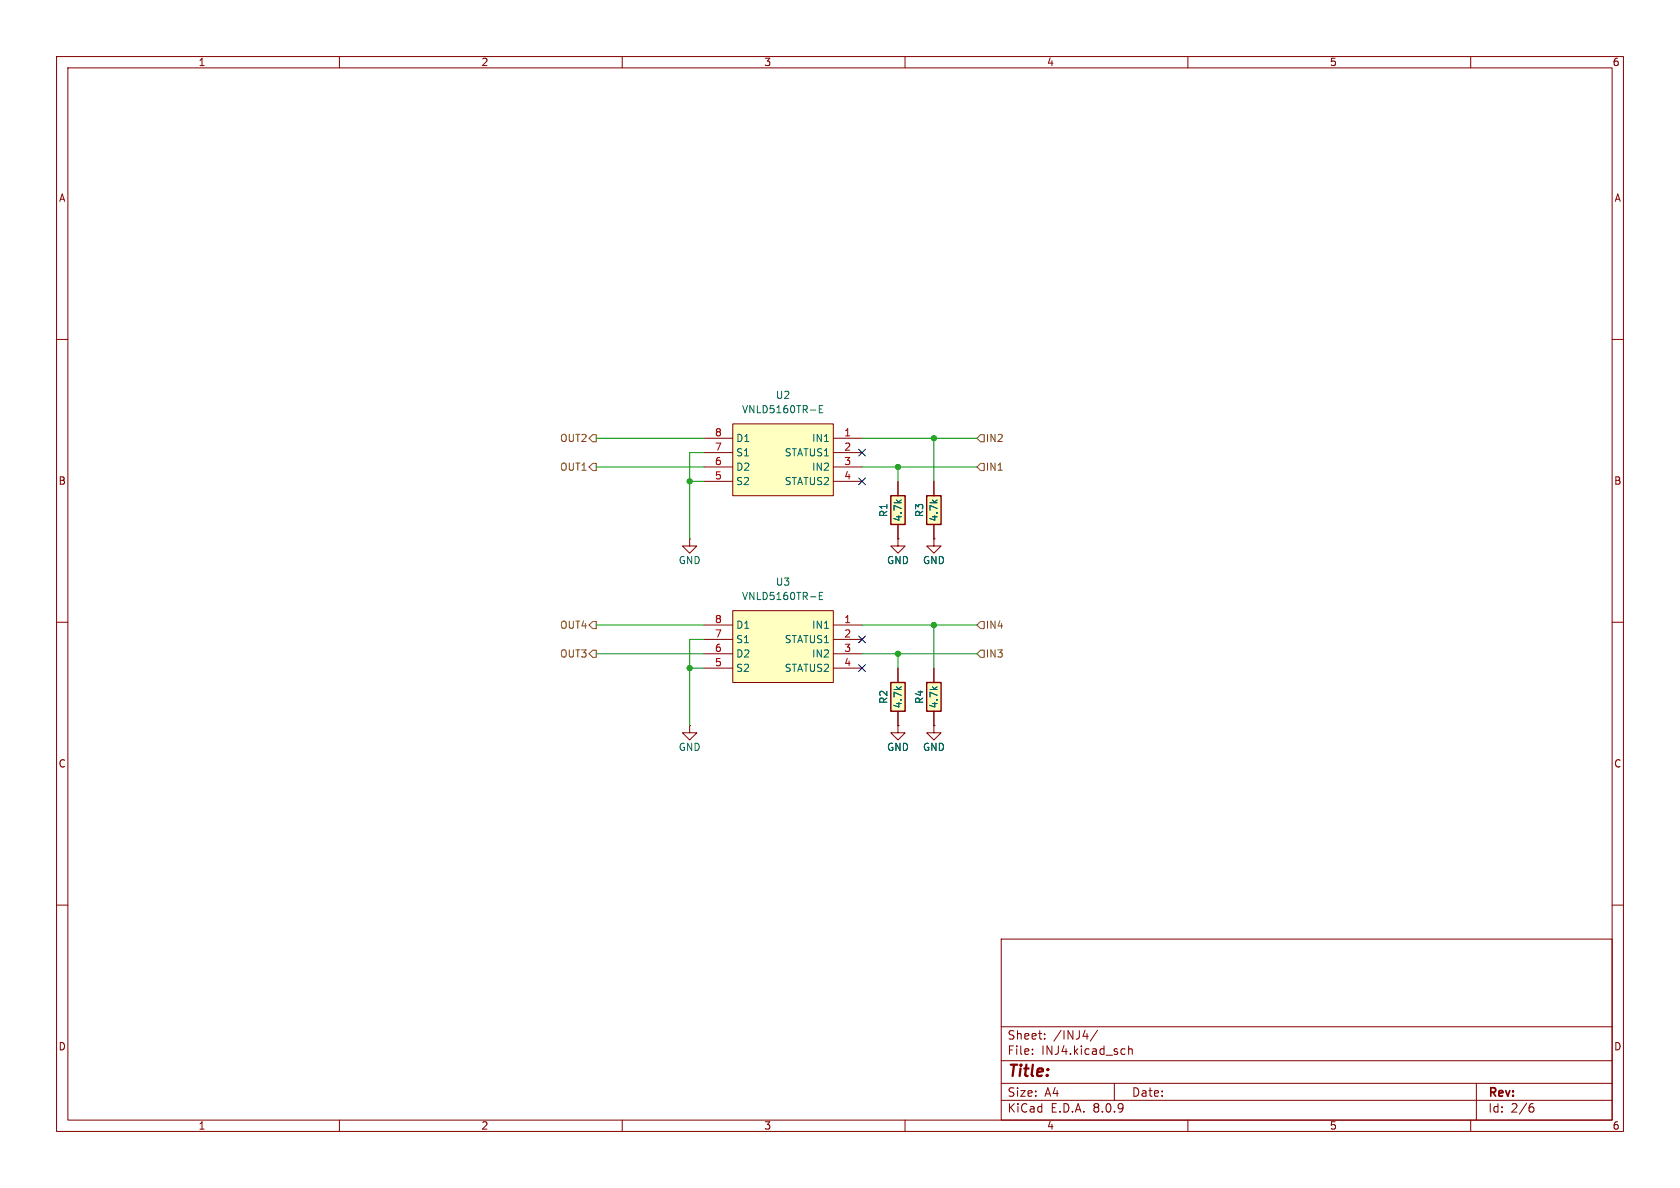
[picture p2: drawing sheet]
<svg xmlns="http://www.w3.org/2000/svg" width="297mm" height="210mm" viewBox="0 0 297 210" stroke-linecap="round" stroke-linejoin="round" font-family="sans-serif">
<g fill="none" stroke="#840000" stroke-width=".18">
<path d="M10 10h277v190h-277zM12 12h273v186h-273zM60 10v2M110 10v2M160 10v2M210 10v2M260 10v2M10 60h2M285 60h2M158.7 95.3v1.2h-1.2l1.2 1.3 1.3-1.3h-1.3M158.7 95.3h.1M10 110h2"/>
<path d="M285 110h2M10 160h2M177 166h108v32h-108zM285 160h2M60 198v2M110 198v2M160 198v2M177 194.5h108M177 191.5h108M177 187.5h108M177 181.5h108M182.5 186.3v.1"/>
<path d="M182.5 185.5v.1M184.7 183.6v.1M184.7 182.8v.1M194 182.1l-1.3 2M197 191.5v3M198.7 185.4l.2 .1M198.9 186.3l-.2 .1M199.5 184.9v1.5M199.5 185.5l.2-.1 .4 .1 .1 .9M210 198v2M260 198v2M261 191.5v6.5"/>
<path d="M270.6 195.7h.4l.2 .3-.1 .5-.5 .1M271 195.1l-.4 .1"/>
</g>
<path d="M163.8 87.6h2.6v5.1h-2.6z" fill="#ffffc2"/>
<path d="M163.8 87.6h2.6v5.1h-2.6z" fill="none" stroke="#840000" stroke-width=".25"/>
<path d="M165.1 85.1v2.5M165.1 92.7v2.6" fill="none" stroke="#840000" stroke-width=".18"/>
<path d="M129.5 74.9h17.8v12.7h-17.8z" fill="#ffffc2"/>
<g fill="none" stroke="#840000" stroke-width=".18">
<path d="M124.5 77.5h5M129.5 74.9h17.8v12.7h-17.8zM147.3 77.5h5.1M121.9 95.3v1.2h-1.3l1.3 1.3 1.3-1.3h-1.3M121.9 95.3h.1M124.5 80h5M124.5 82.6h5M124.5 85.1h5M147.3 80h5.1M147.3 82.6h5.1M147.3 85.1h5.1M121.9 128.3v1.2h-1.3l1.3 1.3 1.3-1.3h-1.3"/>
<path d="M121.9 128.3h.1M165.1 128.3v1.2h-1.3l1.3 1.3 1.3-1.3h-1.3M165.1 128.3h.1"/>
</g>
<path d="M144.8 72.3h.5M145.4 71.7h-.6v1.3h.6" fill="none" stroke="#006464" stroke-width=".18"/>
<path d="M163.8 120.7h2.6v5h-2.6z" fill="#ffffc2"/>
<path d="M163.8 120.7h2.6v5h-2.6z" fill="none" stroke="#840000" stroke-width=".25"/>
<path d="M165.1 118.1v2.6M158.7 128.3v1.2h-1.2l1.2 1.3 1.3-1.3h-1.3M158.7 128.3h.1M165.1 125.7v2.6" fill="none" stroke="#840000" stroke-width=".18"/>
<path d="M129.5 108h17.8v12.7h-17.8z" fill="#ffffc2"/>
<path d="M124.5 110.5h5M124.5 113h5M124.5 115.6h5M124.5 118.1h5M129.5 108h17.8v12.7h-17.8zM147.3 110.5h5.1M147.3 113h5.1M147.3 115.6h5.1M147.3 118.1h5.1" fill="none" stroke="#840000" stroke-width=".18"/>
<path d="M144.8 105.3h.5M145.4 104.7h-.6v1.3h.6" fill="none" stroke="#006464" stroke-width=".18"/>
<path d="M157.5 120.7h2.5v5h-2.5z" fill="#ffffc2"/>
<path d="M157.5 120.7h2.5v5h-2.5z" fill="none" stroke="#840000" stroke-width=".25"/>
<path d="M158.7 118.1v2.6M158.7 125.7v2.6" fill="none" stroke="#840000" stroke-width=".18"/>
<path d="M157.5 87.6h2.5v5.1h-2.5z" fill="#ffffc2"/>
<path d="M157.5 87.6h2.5v5.1h-2.5z" fill="none" stroke="#840000" stroke-width=".25"/>
<g fill="none" stroke="#840000" stroke-width=".18">
<path d="M158.7 95.3h.1M158.7 85.1v2.5M158.7 92.7v2.6M165.1 95.3v1.2h-1.3l1.3 1.3 1.3-1.3h-1.3M165.1 95.3h.1M165.1 85.1v2.5M165.1 92.7v2.6M158.7 118.1v2.6M165.1 118.1v2.6M158.7 128.3h.1M158.7 125.7v2.6M165.1 128.3h.1"/>
<path d="M165.1 125.7v2.6"/>
</g>
<path d="M104.8 76.8h.6v1.3h-.6l-.7-.6zM173.4 76.8h.6v1.3h-.6l-.7-.6zM104.8 81.9h.6v1.3h-.6l-.7-.6zM173.4 81.9h.6v1.3h-.6l-.7-.6zM104.8 109.9h.6v1.2h-.6l-.7-.6zM104.8 114.9h.6v1.3h-.6l-.7-.6zM173.4 109.9h.6v1.2h-.6l-.7-.6zM173.4 114.9h.6v1.3h-.6l-.7-.6z" fill="none" stroke="#725600" stroke-width=".18"/>
<g fill="none" stroke="#009600" stroke-width=".18">
<path d="M105.4 77.5h19.1M152.4 77.5h20.3M165.1 77.5v7.6M105.4 82.6h19.1M121.9 85.1h2.6M124.5 80h-2.6v15.3M152.4 82.6h20.3M158.7 82.6v2.5M105.4 115.6h19.1M105.4 110.5h19.1M121.9 118.1h2.6M124.5 113h-2.6v15.3"/>
<path d="M152.4 115.6h20.3M152.4 110.5h20.3M158.7 115.6v2.5M165.1 110.5v7.6"/>
</g>
<path d="M151.8 79.4l1.2 1.2M153 79.4l-1.2 1.2M151.8 84.5l1.2 1.2M153 84.5l-1.2 1.2M151.8 112.4l1.2 1.2M151.8 117.5l1.2 1.2M153 112.4l-1.2 1.2M153 117.5l-1.2 1.2" fill="none" stroke="#000084" stroke-width=".18"/>
<g fill="#009600" stroke="#009600" stroke-width=".18">
<circle cx="158.7" cy="82.6" r=".46"/>
<circle cx="165.1" cy="77.5" r=".46"/>
<circle cx="158.7" cy="115.6" r=".46"/>
<circle cx="165.1" cy="110.5" r=".46"/>
<circle cx="121.9" cy="85.1" r=".46"/>
<circle cx="121.9" cy="118.1" r=".46"/>
</g>
<text font-size="2.8" fill="#840000" x="178" y="190.9">Title:</text>
<g font-size="2.1" fill="#840000">
<text x="178" y="184">Sheet:</text>
<text x="186.2" y="184">/INJ4/</text>
<text x="178" y="186.7">File:</text>
<text x="184.1" y="186.7">INJ4.kicad_sch</text>
<text x="178" y="196.9">KiCad</text>
<text x="178" y="194.1">Size:</text>
<text x="184.7" y="194.1">A4</text>
<text x="185.7" y="196.9">E.D.A.</text>
<text x="193.3" y="196.9">8.0.9</text>
<text x="200" y="194.1">Date:</text>
<text x="263" y="194.3">Rev:</text>
<text x="263" y="196.9">Id:</text>
<text x="267.1" y="196.9">2/6</text>
</g>
<g font-size="1.8" fill="#840000">
<text x="35" y="11.9">1</text>
<text x="85" y="11.9">2</text>
<text x="135" y="11.9">3</text>
<text x="185" y="11.9">4</text>
<text x="235" y="11.9">5</text>
<text x="285" y="11.9">6</text>
<text x="10.3" y="35.9">A</text>
<text x="285.3" y="35.9">A</text>
<text x="10.3" y="85.9">B</text>
<text x="285.3" y="85.9">B</text>
<text x="10.3" y="135.9">C</text>
<text x="285.3" y="135.9">C</text>
<text x="10.3" y="185.9">D</text>
<text x="285.3" y="185.9">D</text>
<text x="35" y="199.9">1</text>
<text x="85" y="199.9">2</text>
<text x="135" y="199.9">3</text>
<text x="185" y="199.9">4</text>
<text x="235" y="199.9">5</text>
<text x="285" y="199.9">6</text>
</g>
<g font-size="1.8" fill="#006464">
<text x="137.1" y="70.7">U2</text>
<text x="131.1" y="73.3">VNLD5160TR-E</text>
<text x="130" y="83.4">D2</text>
<text x="130" y="80.9">S1</text>
<text x="130" y="78.3">D1</text>
<text x="138.6" y="80.9">STATUS1</text>
<text x="143.5" y="78.3">IN1</text>
<text x="143.5" y="83.4">IN2</text>
<text x="130" y="86">S2</text>
<text x="138.6" y="86">STATUS2</text>
<text x="157.1" y="91.5" transform="rotate(-90 157.1 91.5)">R1</text>
<text x="159.6" y="92.3" transform="rotate(-90 159.6 92.3)">4.7k</text>
<text x="163.4" y="91.5" transform="rotate(-90 163.4 91.5)">R3</text>
<text x="166" y="92.3" transform="rotate(-90 166 92.3)">4.7k</text>
<text x="119.9" y="99.9">GND</text>
<text x="156.7" y="99.9">GND</text>
<text x="163.1" y="99.9">GND</text>
<text x="131.1" y="106.3">VNLD5160TR-E</text>
<text x="137.1" y="103.7">U3</text>
<text x="130" y="113.9">S1</text>
<text x="130" y="111.4">D1</text>
<text x="138.6" y="113.9">STATUS1</text>
<text x="143.5" y="111.4">IN1</text>
<text x="130" y="119">S2</text>
<text x="130" y="116.4">D2</text>
<text x="138.6" y="119">STATUS2</text>
<text x="143.5" y="116.4">IN2</text>
<text x="157.1" y="124.5" transform="rotate(-90 157.1 124.5)">R2</text>
<text x="159.6" y="125.3" transform="rotate(-90 159.6 125.3)">4.7k</text>
<text x="163.4" y="124.5" transform="rotate(-90 163.4 124.5)">R4</text>
<text x="166" y="125.3" transform="rotate(-90 166 125.3)">4.7k</text>
<text x="119.9" y="132.9">GND</text>
<text x="156.7" y="132.9">GND</text>
<text x="163.1" y="132.9">GND</text>
</g>
<g font-size="1.8" fill="#a90000">
<text x="126.3" y="77.2">8</text>
<text x="149.2" y="77.2">1</text>
<text x="126.3" y="82.3">6</text>
<text x="126.3" y="79.8">7</text>
<text x="149.2" y="79.8">2</text>
<text x="149.2" y="82.3">3</text>
<text x="126.3" y="84.8">5</text>
<text x="149.2" y="84.8">4</text>
<text x="126.3" y="112.8">7</text>
<text x="126.3" y="110.2">8</text>
<text x="149.2" y="110.2">1</text>
<text x="149.2" y="112.8">2</text>
<text x="126.3" y="117.9">5</text>
<text x="126.3" y="115.3">6</text>
<text x="149.2" y="115.3">3</text>
<text x="149.2" y="117.9">4</text>
</g>
<g font-size="1.8" fill="#725600">
<text x="98.9" y="83.4">OUT1</text>
<text x="98.9" y="78.3">OUT2</text>
<text x="174.2" y="83.4">IN1</text>
<text x="174.2" y="78.3">IN2</text>
<text x="98.9" y="111.4">OUT4</text>
<text x="174.2" y="111.4">IN4</text>
<text x="98.9" y="116.4">OUT3</text>
<text x="174.2" y="116.4">IN3</text>
</g>
</svg>
